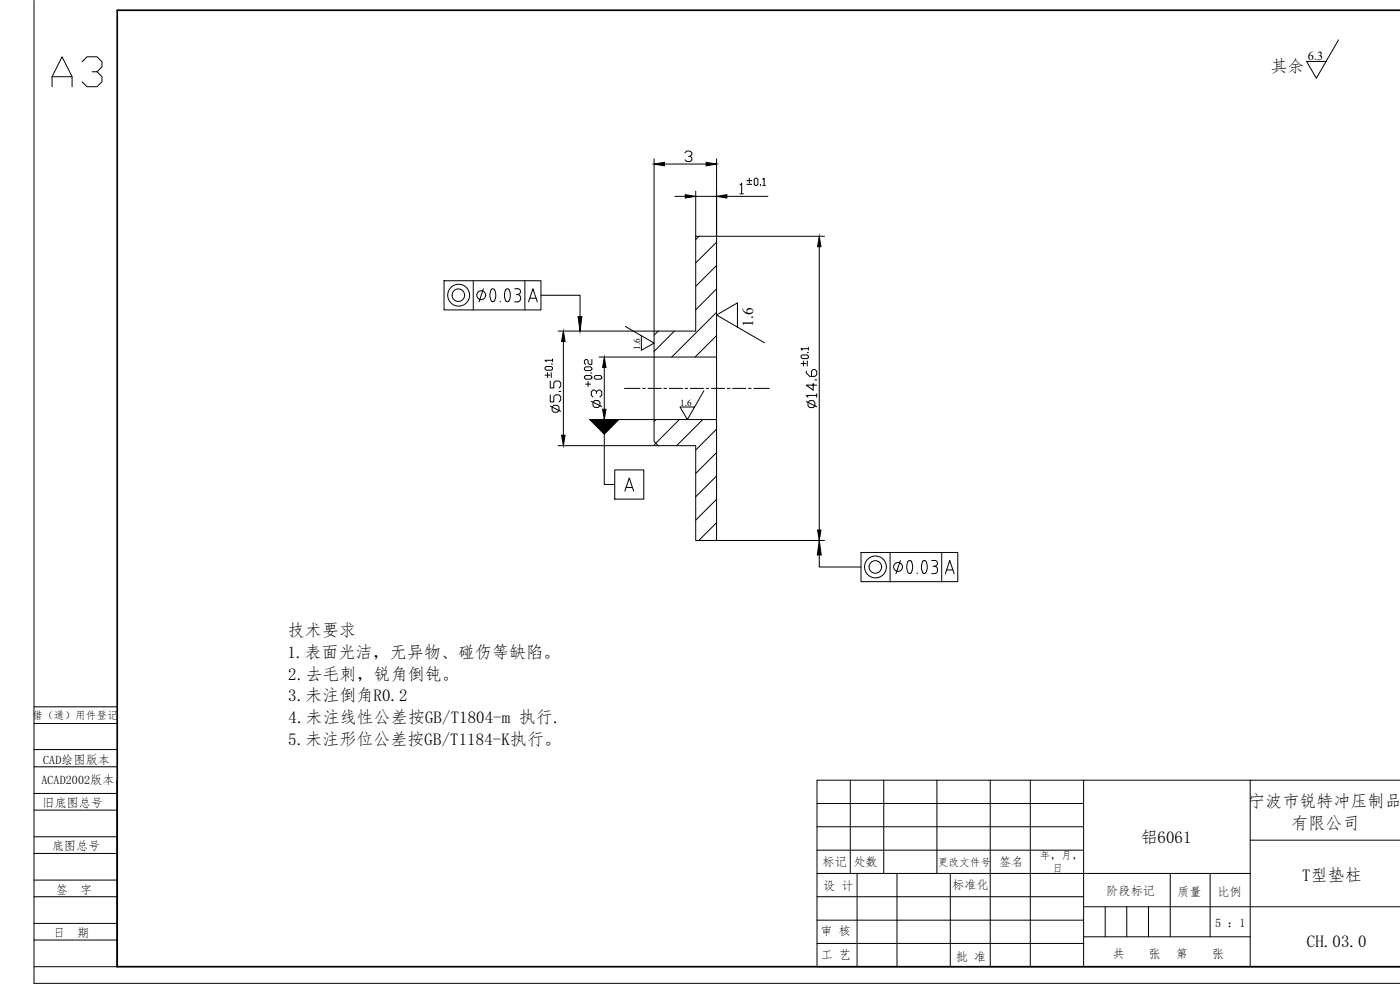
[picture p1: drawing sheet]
<svg xmlns="http://www.w3.org/2000/svg" width="420mm" height="297mm" viewBox="0 0 420 297" stroke-linecap="round" stroke-linejoin="round" font-family="sans-serif">
<path d="M420.2 3.1h-385v287h385" fill="none" stroke="#000" stroke-width=".51"/>
<g fill="none" stroke="#000" stroke-width=".3">
<path d="M10.2 .1v294.9h410M10.2 217.1h25M10.2 238.1h25M10.2 230.1h25M10.2 224.9h25M10.2 256.1h25M10.2 251.1h25M10.2 243.1h25M245.2 248.1h80M245.2 241.1h80M10.2 277.1h25M10.2 269.1h25"/>
<path d="M10.2 264.1h25M245.2 276.1h80M10.2 290.1h25M10.2 282.1h25M245.2 283.1h80"/>
</g>
<g fill="none" stroke="#000" stroke-width=".3">
<path d="M208.8 70.9h6.3v91.3h-6.3v-28.5h-11.3l-1.2-1.3v-31.8l1.2-1.3h11.3zM196.3 107.1h18.8M196.3 125.9h18.8M10.2 212.1h25M255.2 234.1v28M265.2 234.1v28M281.2 234.1v28M297.2 234.1v56M309.2 234.1v56M325.2 234.1v56M375.2 234.1v56M420.2 234.1h-175v56h175"/>
<path d="M245.2 255.1h80M375.2 252.1h45M245.2 269.1h80M245.2 262.1h130M257.2 262.1v28M269.2 262.1v28M285.2 262.1v28M325.2 272.1h95M35.2 290.1v-56v56M325.2 281.1h50"/>
</g>
<path d="M401.7 12l-6.6 11.5-3-5.1h5.8M187.7 97.9l8.6 5-3.8 2.2v-4.4M221.3 98.2v-7.3l-6.2 3.6 14.3 8.4M211.2 117.2l-4.9 8.7-2.2-3.8h4.3M331.7 272.1v9M338.2 272.1v9M344.7 272.1v9M351.2 262.1v19M363.2 262.1v19" fill="none" stroke="#000" stroke-width=".3"/>
<g fill="none" stroke="#000" stroke-width=".3">
<path d="M187.4 116.5h4.7M192.9 116.5h.8M194.5 116.5h4M199.2 116.5h.8M200.8 116.5h4M205.6 116.5h.8M207.2 116.5h4M211.9 116.5h.8M213.5 116.5h4M218.3 116.5h.8M219.9 116.5h4M224.6 116.5h.8"/>
<path d="M226.2 116.5h4.7"/>
</g>
<!-- layer: XkQE -->
<g fill="none" stroke="#000" stroke-width=".3">
<path d="M209.8 70.9l-1 1M215.1 72.7l-6.3 6.2M215.1 79.7l-6.3 6.2M202.4 99.3l-6.1 6.1M215.1 86.7l-6.3 6.2M215.1 93.7l-13.5 13.4M215.1 100.7l-6.5 6.4M196.9 125.9l-.6 .6M203.9 125.9l-7.6 7.6M210.9 125.9l-7.8 7.8M215.1 128.8l-6.3 6.2M215.1 135.8l-6.3 6.3"/>
<path d="M215.1 142.8l-6.3 6.2M215.1 149.8l-6.3 6.3M215.1 156.8l-5.4 5.4"/>
</g>
<g fill="none" stroke="#000" stroke-width=".3">
<path d="M196.3 47.7v52.9M199.4 49.2h12.5M202.5 58.9h3.2M205.6 45.8l.5-.5h1l.5 .5v.6l-.5 .5h-.5M207.1 46.9l.5 .5v.5l-.5 .6h-1l-.5-.6M208.8 57.3v13.6M208.8 58.9h6.3M215.1 47.7v23.2h32.3M218.1 58.9h12.4M222.1 55.5l.5-.5v3.2M222.1 58.2h1M224.2 55.3h1.4"/>
<path d="M224.2 54.2h1.4M224.9 53.5v1.4M226.4 53.8l.3-.3h.4l.4 .3v1.5l-.4 .4h-.4l-.3-.4zM228.2 55.3v.4M228.9 53.8l.4-.3v2.2M228.9 55.7h.8M245.9 74v85M167.5 99.3h30M163.6 110.3l.4-.3h1.4l.4 .3v.4l-.4 .4h-1.4l-.4-.4zM163.6 112.6h1.5M164.3 111.8v1.5M165.1 118.5v2.1h1.1v-1.6l.5-.5h1.1l.5 .5v1l-.5 .6"/>
<path d="M165.1 114.3v2.1h1.1v-1.6l.5-.5h1.1l.5 .5v1.1l-.5 .5M165.4 111.8v1.5M165.4 109.2h.4M165.8 108.1h-2.2l.4 .4M165.8 107.7v.8M167.8 117.5h.5M169.1 102.5v28.1M175.4 113l.4-.3h1.4l.4 .3v.4l-.4 .4h-1.4l-.4-.4zM175.8 110.1h1.4l.4 .3v.4l-.4 .4h-1.4l-.4-.4v-.4zM175.8 115.3h1.4M176.5 114.5v1.5M177.2 111.9h.4"/>
<path d="M177.6 107.9v1.4h-.7l-.4-.3v-.8l-.4-.3h-.3l-.4 .3v.8l.4 .3M178.4 113l.3-.3h1.5l.4 .3v.4l-.4 .4h-1.5l-.3-.4zM179 118.1v-.6l-.5-.5h-.5l-.5 .5v1.1l.5 .5M179 117.5l.5-.5h.5l.6 .5v1.1l-.6 .5M179.8 107.1h16.5M181.4 110.3v12.5M240.4 106.8l.4-.3h1.5l.3 .3v.4l-.3 .4h-1.5l-.4-.4zM240.4 109.1h1.5M241.1 108.3v1.5M242 111.4v.5l1 1h1.6l.5-.5v-1l-.5-.5h-.5l-.6 .5v1.5M242.3 108.3v1.5M242.3 105.7h.3"/>
<path d="M242.6 104.6h-2.2l.4 .4M242.6 104.3v.7M244.1 115v2.1l-2.1-1.5h3.1M244.6 114h.5M245.1 118.6h-3.1l.5 .6M245.1 118.1v1.1M165.1 121.9l3.2 1.5M165.7 122.1l.5-.5h1.1l.5 .5v1.1l-.5 .5h-1.1l-.5-.5zM167.5 133.7h30M177.5 120.4l3.1 1.6M178 120.7l.5-.5h1l.5 .5v1l-.5 .5h-1l-.5-.5zM179.8 125.9h16.5"/>
<path d="M242 120.5l3.1 1.5M243 120.2h1.1l.5 .6v1l-.5 .5h-1.1l-.5-.5v-1zM215.1 162.2h32.3"/>
</g>
<path d="M196.3 49.2l3.1-.5v1.1zM205.7 58.4l3.1 .5-3.1 .5zM211.9 48.7l3.2 .5-3.2 .6zM215.1 58.9l3-.5v1zM245.9 70.9l.5 3.1h-1zM169.1 99.3l.5 3.2h-1.1zM181.4 107.1l.5 3.2h-1.1zM168.5 130.6h1.1l-.5 3.1zM180.8 122.8h1.1l-.5 3.1zM245.4 159h1l-.5 3.2z" fill="#000" stroke="#000" stroke-width=".3"/>
<!-- layer: AM_5 -->
<g fill="none" stroke="#000" stroke-width=".3">
<path d="M133.3 84.2h29v8.8h-29zM142 84.2v8.8M145.1 86.6l-1.3 4M147.5 86.8a3.2 3.2 0 0 0 .2 3.7h.2a2.4 2.4 0 0 0 .7-3.1l-.2-.6M147.5 86.9l.4-.3 .4 .3M150.1 90.4v.2M151.8 86.8a3.1 3.1 0 0 0 .3 3.7h.2a2.62 2.62 0 0 0 .4-3.7M151.9 86.9l.4-.3 .4 .3M154.5 86.6h.9M154.5 90.6h.9M154.9 88.4h.5M155.3 86.6a.87 .87 0 0 1 .9 .9 .87 .87 0 0 1-.9 .8"/>
<path d="M155.3 88.4a.87 .87 0 0 1 .9 .8M156.2 89.7a.87 .87 0 0 1-.9 .8M156.3 89.3v.4M157.5 84.2v8.8M158.6 90.6l1.3-4 1.3 4M159 89.5h1.9M162.3 88.6h11.8v6.4M181.4 130.3v15.1h3.1M184.5 141h8.7v8.8h-8.7zM187.5 147.3l1.3-3.9 1.4 3.9M187.9 146.2h1.9M245.9 166.5v3.6h12.5"/>
<path d="M258.4 165.8h29v8.7h-29zM267.1 165.8v8.7M270.2 168.2l-1.3 3.9M272.6 168.3l.4-.1a2.36 2.36 0 0 1 .7 3.1l-.2 .6-.5 .2a2.4 2.4 0 0 1-.7-3.2zM275.3 171.9v.2M277 168.3l.6-.1a2.84 2.84 0 0 1 0 3.8l-.2 .1a2.62 2.62 0 0 1-.4-3.8zM279.6 168.2h.9M279.6 172.1h.9M280 169.9h.5M280.5 168.1a.87 .87 0 0 1 .8 .9 .87 .87 0 0 1-.8 .9M280.5 169.9a1.1 1.1 0 0 1 .9 1.1 1.1 1.1 0 0 1-.9 1.1M282.6 165.8v8.7"/>
<path d="M283.7 172.1l1.3-3.9 1.3 3.9M284.1 171h1.9"/>
<circle cx="137.6" cy="88.6" r="1.88"/>
<circle cx="137.6" cy="88.6" r="3.3"/>
<circle cx="144.4" cy="88.6" r="1.33"/>
<circle cx="262.7" cy="170.1" r="1.88"/>
<circle cx="262.7" cy="170.1" r="3.3"/>
<circle cx="269.5" cy="170.1" r="1.33"/>
</g>
<path d="M173.5 95h1.1l-.5 4.3zM177 125.9h8.7l-4.3 4.4zM245.9 162.2l.6 4.3h-1.2z" fill="#000" stroke="#000" stroke-width=".3"/>
<text font-size="13.7" x="14.8" y="27.2">A3</text>
<g font-size="5.1">
<text x="381.3" y="21.6">其余</text>
<text x="86.4" y="190.8">技术要求</text>
<text x="86.2" y="197.3">1.表面光洁，无异物、碰伤等缺陷。</text>
<text x="86.5" y="203.9">2.去毛刺，锐角倒钝。</text>
<text x="86.5" y="210.5">3.未注倒角R0.2</text>
<text x="86.6" y="217">4.未注线性公差按GB/T1804-m 执行.</text>
<text x="86.5" y="223.6">5.未注形位公差按GB/T1184-K执行。</text>
<text x="374.6" y="242.3">宁波市锐特冲压制品</text>
<text x="387.6" y="248.8">有限公司</text>
<text x="342.3" y="252.9">铝6061</text>
<text x="390.8" y="264.5">T型垫柱</text>
<text x="392.2" y="284.1">CH.03.0</text>
</g>
<text font-size="4.6" x="226.1" y="98" transform="rotate(-90 226.1 98)">1.6</text>
<g font-size="3.7">
<text x="392.5" y="18">6.3</text>
<text x="13" y="229.2">CAD绘图版本</text>
<text x="12.4" y="235.2">ACAD2002版本</text>
<text x="12.7" y="242.1">旧底图总号</text>
<text x="15.5" y="255">底图总号</text>
<text x="246.9" y="259.7">标记</text>
<text x="256.1" y="259.7">处数</text>
<text x="299.8" y="260">签名</text>
<text x="16.8" y="268.3">签</text>
<text x="24.1" y="268.3">字</text>
<text x="247" y="267">设 计</text>
<text x="285.7" y="266.8">标准化</text>
<text x="332" y="268.6">阶段标记</text>
<text x="353.3" y="268.7">质量</text>
<text x="365.4" y="268.7">比例</text>
<text x="15.9" y="281.1">日</text>
<text x="23.2" y="281.1">期</text>
<text x="246.2" y="280.7">审 核</text>
<text x="364.7" y="278.1">5 ：1</text>
<text x="246.3" y="287.8">工 艺</text>
<text x="333.8" y="287.3">共</text>
<text x="344.8" y="287.3">张</text>
<text x="352.8" y="287.4">第</text>
<text x="363.8" y="287.4">张</text>
<text x="286.8" y="288.2">批 准</text>
</g>
<g font-size="3.2">
<text x="9.7" y="215.6">借（通）用件登记</text>
<text x="312.1" y="257.8">年，月，</text>
<text x="281.4" y="259.9">更改文件号</text>
<text x="315.8" y="261.8">日</text>
</g>
<g font-size="2.8">
<text x="192.2" y="105" transform="rotate(-90 192.2 105)">1.6</text>
<text x="204.2" y="121.8">1.6</text>
</g>
</svg>
